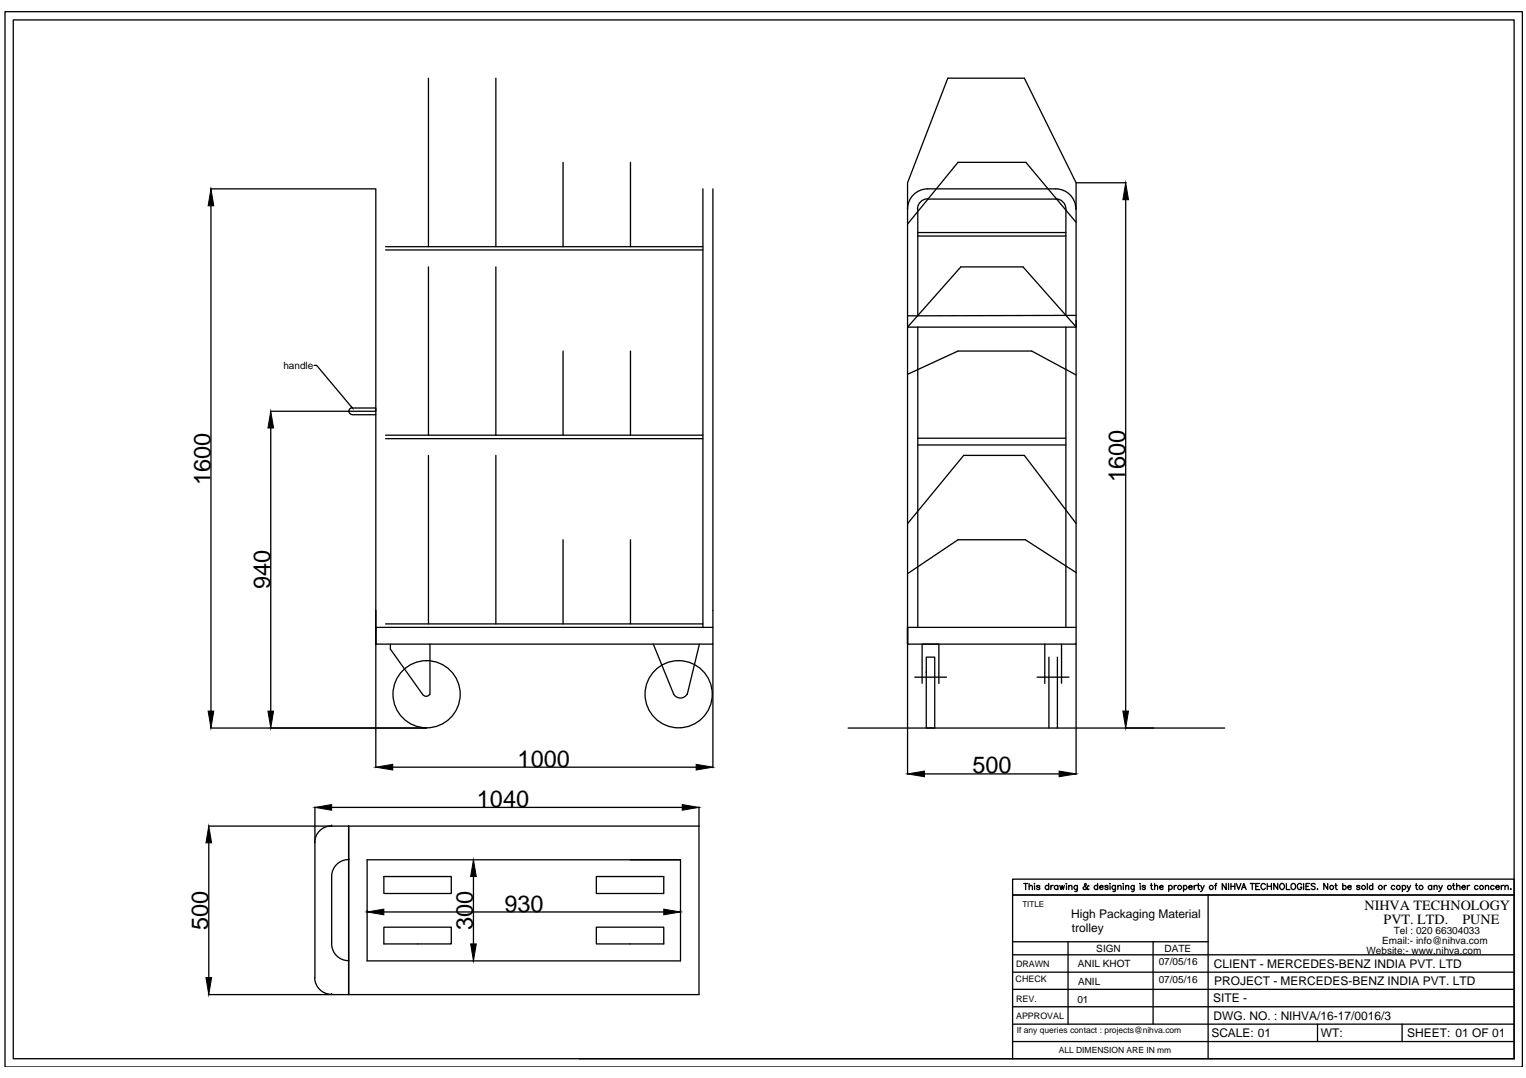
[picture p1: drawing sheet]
<svg xmlns="http://www.w3.org/2000/svg" width="297mm" height="210mm" viewBox="0 0 297 210" stroke-linecap="round" stroke-linejoin="round" font-family="sans-serif">
<!-- layer: 0 -->
<g fill="none" stroke="#000" stroke-width=".25">
<path d="M1 2.3h295.3v205.5h-295.3zM2.6 3.9h292.1v202.2h-292.1zM83.4 15.2v32.8M96.5 15.2v32.8M41 36.8h32.1M73.2 36.8v112.7M109.6 31.6v16.4M122.7 31.6v16.4M136.8 36.8v85.4M138.8 36.8v88.6h-65.6v-6.5M180.6 38.7a1.97 1.97 0 0 0-2 2M180.6 38.8h24.9"/>
<path d="M205.5 36.8a3.9 3.9 0 0 1 3.9 3.9M205.5 38.7a1.97 1.97 0 0 1 2 2M205.5 36.8h-24.9a3.9 3.9 0 0 0-3.9 3.9M209.5 35.6h9.7M219.1 38.9v99.6M41.1 40.1v98.4M75.1 48.7h61.7M75.1 48h61.7M83.4 52v32.7M96.5 52v32.7M178.6 40.7v20.8M178.6 46h28.9"/>
<path d="M178.6 45.3h28.9M207.5 40.7v20.7M209.5 43.3l-9.8-11.7h-13.2l-9.8 12M61.1 71.1h.5l6.8 8.1M68.6 79.4a.66 .66 0 0 0-.7 .7 .66 .66 0 0 0 .7 .6M68.6 79.4h4.6v.7h-5.3M109.6 68.4v16.3M122.7 68.4v16.3M176.7 72.9l9.8-4.5h14.3l8.7 4.6M178.6 63.7v58.5M207.5 63.7v58.5M209.5 62.4v1.3h-32.8l10.3-11.7h12.1l10.4 11.7"/>
<path d="M209.5 61.4l-32.8 .1M52.6 80.1h15.3M52.7 83.3v55.2M68.6 80.8h4.6M75.1 85.4h61.7M75.1 84.7h61.7M83.4 88.7v32.8M96.5 88.7v32.8M178.6 86.6h28.9M178.6 85.3h28.9M109.6 105.1v16.4M122.7 105.1v16.4"/>
<path d="M209.5 111.5l-9.9-6.4h-13.1l-9.8 6.6M209.5 101.9l-10.1-13.2h-11.8l-10.9 13.3M75.1 121.5h61.7M76 125.4v1l6.2 8.8a.83 .83 0 0 0 1.5 0M83.7 125.4v9.8M127.2 125.4l3.9 9.8M131.1 135.2a1.5 1.5 0 0 0 2.6 0M136.1 125.4l-2.3 9.8M138.8 122.2h-65.6v3.2M138.8 125.5v24M176.7 122.2h32.8v3.2h-32.8zM176.7 122.2v3.2v-89.8l7.8-20.4h14.9l10.1 20.4v86.6"/>
<path d="M176.7 125.5v25.3M178.1 131.9h6.1M179.5 133v-7.6h3.3v7.7M180.3 128h1.6v13.8h-1.6zM201.9 131.9h6.2M203.4 125.4v7.7M204.2 128v13.8M205.8 128v13.8M206.6 125.4v7.6M209.5 125.5v25.3M41 141.8h42M61.3 157.1v33.3"/>
<path d="M64.6 157.2h68.2M76.5 149.4h59M136.1 157.1v36.6h-95.5M165.1 141.8h73.3M180 150.7h26.2M40.6 160.9h95.5M40.6 164.1v26.3M64.5 160.8a3.3 3.3 0 0 0-3.2 3.3M64.6 160.9h.1M67.8 167.4a3.3 3.3 0 0 0-3.2 3.3v13.1a3.3 3.3 0 0 0 3.2 3.3M67.9 160.9v32.8v-32.8M67.9 167.4h.1"/>
<path d="M71.5 167.4h61v19.7h-61zM74.7 170.7h13.1v3.3h-13.1zM74.7 177.6h54.5M92.2 170.7v13.1M116.1 170.7h13.1v3.3h-13.1zM199.3 172h.7M199.6 172v1.2M200.3 172.6l.3-.2 .3 .1 .1 .7M200.3 172v1.2M201.3 172.1h.1M201.4 172.5v.7M202.4 172.6l-.2-.2-.4 .1v.2l.4 .1 .2 .2-.2 .2-.4-.2"/>
<path d="M204.1 172.6a.38 .38 0 0 0-.5-.1 .38 .38 0 0 0 0 .6 .38 .38 0 0 0 .5-.1M204.1 172v1.2M204.6 172.4v.8M205 172.4l-.3 .1-.1 .2M205.9 172.6a.38 .38 0 0 0-.5-.1 .38 .38 0 0 0 0 .6 .38 .38 0 0 0 .5-.1M205.9 172.4v.8M206.3 172.4l.2 .8 .3-.8 .2 .8 .2-.8M207.5 172.1h.1zM207.6 172.5v.7M208 172.6l.3-.2 .3 .1 .1 .7M208 172.4v.8M209.7 172.4v1.1l-.5 .1"/>
<path d="M209.7 172.6a.38 .38 0 0 0-.5-.1 .38 .38 0 0 0 0 .6 .38 .38 0 0 0 .5-.1M212 172.5h-.2a.63 .63 0 0 1-.9 .6v-.4l.6-.4-.2-.3-.2 .2 .1 .3 .3 .5 .3 .2 .2-.1M213.7 172.6a.38 .38 0 0 0-.6-.1 .38 .38 0 0 0 0 .6 .38 .38 0 0 0 .6-.1M213.7 172v1.2M214 172.7h.7a.34 .34 0 0 0-.3-.3 .34 .34 0 0 0-.4 .3l.3 .5 .4-.2M215.7 172.6l-.2-.2-.4 .1v.2l.4 .1 .2 .2-.2 .2-.4-.2M216 172.1h.1M216.1 172.5v.7M217.1 172.4v1.1l-.5 .1M217.1 172.6a.38 .38 0 0 0-.5-.1 .38 .38 0 0 0 0 .6 .38 .38 0 0 0 .5-.1M217.6 172.6l.3-.2 .2 .1 .1 .7M217.6 172.4v.8"/>
<path d="M218.6 172.1h.1M218.7 172.5v.7M219.1 172.6l.3-.2 .3 .1v.7M219.1 172.4v.8M220.8 172.4l-.1 1.1-.4 .1M220.8 172.6a.36 .36 0 0 0-.6-.1 .36 .36 0 0 0 0 .6 .36 .36 0 0 0 .6-.1M221.9 172.1h.1zM222 172.5v.7M223 172.6l-.3-.2-.3 .1v.2l.4 .1 .2 .2-.3 .2-.4-.2M223.9 172.4h.4M224.1 172v1l.1 .1 .2 .1M224.7 172.6l.3-.2 .3 .1v.7"/>
<path d="M224.7 172v1.2M225.7 172.7h.7a.34 .34 0 0 0-.3-.3 .34 .34 0 0 0-.4 .3l.3 .5 .4-.2M227.5 172.6a.38 .38 0 0 1 .6-.1 .38 .38 0 0 1 0 .6 .38 .38 0 0 1-.6-.1M227.5 172.4v1.2M228.6 172.4v.8M229 172.4l-.3 .1-.1 .2M230.4 172.6a.38 .38 0 0 1 .5-.1 .38 .38 0 0 1 0 .6 .38 .38 0 0 1-.5-.1M230.4 172.4v1.2M231.4 172.7h.7a.39 .39 0 0 0-.5-.3 .39 .39 0 0 0-.3 .4 .39 .39 0 0 0 .3 .4l.5-.2M232.5 172.4v.8M232.9 172.4l-.3 .1-.1 .2M233.1 172.4h.4"/>
<path d="M233.3 172v1l.2 .2M233.7 172.4l.4 .8 .3-.8M234.1 173.2l-.4 .4M235.2 174.3v31.8M236.4 172.4h.4M236.9 172l-.3 .1v.1v1M238.7 172v1.2l-.8-1.2v1.2M239.1 172v1.2M239.6 172v1.2M239.6 172.6h.8M240.4 172v1.2M240.7 172l.4 1.2 .5-1.2"/>
<path d="M241.7 173.2l.4-1.2 .5 1.2M241.9 172.8h.5M243.4 172h.8M243.8 172v1.2M244.4 172.6h.5M245.2 172h-.8v1.2h.8M246.3 172.3a.44 .44 0 0 0-.5-.3 .44 .44 0 0 0-.4 .5v.2a.43 .43 0 0 0 .4 .5 .43 .43 0 0 0 .5-.3M246.7 172.6h.8M246.7 172v1.2M247.5 172v1.2M248.7 172v1.2l-.8-1.2v1.2M249.2 172.2l.1-.1a.55 .55 0 0 1 .7 .5 .55 .55 0 0 1-.7 .5l-.2-.4z"/>
<path d="M250.4 172v1.2h.7M251.5 172.1l.1-.1a.56 .56 0 0 1 .6 .7 .56 .56 0 0 1-.7 .4l-.2-.4v-.4zM253.4 172.3a.44 .44 0 0 0-.5-.3 .44 .44 0 0 0-.4 .5v.2a.43 .43 0 0 0 .4 .5 .43 .43 0 0 0 .5-.5h-.3M253.7 172v1.2M254.2 172.6h.5M254.9 172h-.7v1.2h.7M256 172.2l-.3-.2-.5 .2 .1 .2 .5 .2 .2 .3v.1l-.3 .2-.5-.2M256.5 173.1h.1M258.4 172v1.2l-.7-1.2v1.2M259.8 172.4h.5M260 172v1l.3 .2M261.4 172.6a.38 .38 0 0 1 .5-.1 .38 .38 0 0 1 0 .6 .38 .38 0 0 1-.5-.1"/>
<path d="M261.4 172v1.2M262.3 172.7h.7a.34 .34 0 0 0-.3-.3 .34 .34 0 0 0-.4 .3l.3 .5 .4-.2M264.7 172.6l-.2-.2-.4 .1v.2l.4 .1 .2 .2-.2 .2-.4-.2M266.1 172v1.2M267.2 172.6a.38 .38 0 0 0-.6-.1 .38 .38 0 0 0 0 .6 .38 .38 0 0 0 .6-.1M267.2 172v1.2M269.5 172.4v.8M269.9 172.4l-.3 .1-.1 .2M271.5 172.6a.38 .38 0 0 0-.6-.1 .38 .38 0 0 0 0 .6 .38 .38 0 0 0 .6-.1M273 172.6a.38 .38 0 0 1 .5-.1 .38 .38 0 0 1 0 .6 .38 .38 0 0 1-.5-.1M273 172.4v1.2M273.9 172.4l.3 .8 .4-.8"/>
<path d="M274.2 173.2l-.3 .4M275.5 172.4h.4M275.7 172v1l.3 .2M278.7 172.6a.38 .38 0 0 0-.6-.1 .38 .38 0 0 0 0 .6 .38 .38 0 0 0 .6-.1M278.7 172.4v.8M279.1 172.6l.3-.2 .3 .1v.7M279.1 172.4v.8M280.1 172.4l.3 .8 .4-.8M280.4 173.2l-.4 .4M282.7 172.4h.5M282.9 172v1l.3 .2M283.5 172.6l.3-.2 .3 .1 .1 .7"/>
<path d="M283.5 172v1.2M284.6 172.7h.6a.39 .39 0 0 0-.4-.3 .39 .39 0 0 0-.3 .4 .39 .39 0 0 0 .4 .4l.3-.2M285.6 172.4v.8M286.1 172.4l-.3 .1-.2 .2M287.7 172.6a.38 .38 0 0 0-.6-.1 .38 .38 0 0 0 0 .6 .38 .38 0 0 0 .6-.1M289.1 172.6l.3-.2 .3 .1 .1 .7M289.1 172.4v.8M290.8 172.6a.38 .38 0 0 0-.5-.1 .38 .38 0 0 0 0 .6 .38 .38 0 0 0 .5-.1M291.2 172.7h.6a.39 .39 0 0 0-.4-.3 .39 .39 0 0 0-.3 .4 .39 .39 0 0 0 .3 .4l.4-.2M292.2 172.4v.8M292.7 172.4l-.3 .1-.2 .2M292.9 172.6l.3-.2 .3 .1 .1 .7"/>
<path d="M292.9 172.4v.8M294 173.1h.1zM61.3 190.3a3.3 3.3 0 0 0 3.2 3.3M64.6 193.7h.1M67.9 187.1h.1M74.7 180.5h13.1v3.3h-13.1zM116.1 180.5h13.1v3.3h-13.1zM197.1 196h97.6M197.1 192.6h97.6M197.1 189.3h97.6M197.1 185.9h97.6M197.1 183.4h38.1"/>
<path d="M197.1 199.4h97.6M207.9 183.4v16M224.5 183.4v16M256.5 199.4v3.4M272.9 199.4v3.4M112.7 206.1h182M197.1 206.1v-31.8h97.6h-97.6v-3.1h97.6v34.9M197.1 202.8h97.6"/>
<circle cx="83" cy="135.2" r="6.5"/>
<circle cx="132.1" cy="135.2" r="6.5"/>
<circle cx="229.6" cy="172.8" r=".39"/>
<circle cx="235.8" cy="172.8" r=".4"/>
<circle cx="259.2" cy="172.8" r=".39"/>
<circle cx="265.4" cy="172.8" r=".4"/>
<circle cx="268.7" cy="172.8" r=".39"/>
<circle cx="272.2" cy="172.8" r=".39"/>
<circle cx="276.6" cy="172.8" r=".39"/>
<circle cx="282.1" cy="172.8" r=".4"/>
<circle cx="288.4" cy="172.8" r=".39"/>
</g>
<g fill="#000" stroke="#000" stroke-width=".19">
<path d="M219.1 35.6l.6 3.3h-1.1zM41.1 36.8l.5 3.3h-1.1zM68.4 79.2l.2 .2zM52.7 80.1l.6 3.2h-1.1zM40.5 138.5h1.1l-.5 3.3zM52.2 138.5h1.1l-.6 3.3zM218.6 138.5h1.1l-.6 3.3zM61.3 157.2l3.3-.5v1.1zM73.2 149.4l3.3-.6v1.1zM132.8 156.7l3.3 .5-3.3 .6zM135.5 148.8l3.3 .6-3.3 .5zM176.7 150.7l3.3-.6v1.1z"/>
<path d="M206.2 150.1l3.3 .6-3.3 .5zM40.6 160.9l.6 3.2h-1.1zM71.5 177.6l3.2-.6v1.1zM92.2 167.4l.5 3.3h-1.1zM129.2 177l3.3 .6-3.3 .5zM40.1 190.4h1.1l-.6 3.3zM91.6 183.8h1.1l-.5 3.3z"/>
</g>
<g font-size="4.6">
<text x="41" y="94.5" transform="rotate(-90 41 94.5)">1600</text>
<text x="219" y="93.9" transform="rotate(-90 219 93.9)">1600</text>
<text x="52.6" y="114.7" transform="rotate(-90 52.6 114.7)">940</text>
<text x="100.8" y="149.3">1000</text>
<text x="189.3" y="150.6">500</text>
<text x="92.8" y="157.1">1040</text>
<text x="98.2" y="177.5">930</text>
<text x="40.5" y="181" transform="rotate(-90 40.5 181)">500</text>
<text x="92" y="181" transform="rotate(-90 92 181)">300</text>
</g>
<g font-size="2.8">
<text x="265.6" y="177.1">NIHVA TECHNOLOGY</text>
<text x="269.3" y="180">PVT. LTD.</text>
<text x="284.7" y="180">PUNE</text>
</g>
<g font-size="2.3">
<text x="208.5" y="178.7">High Packaging Material</text>
<text x="208.7" y="181.5">trolley</text>
<text x="236.3" y="188.5">CLIENT - MERCEDES-BENZ INDIA PVT. LTD</text>
<text x="236.3" y="191.8">PROJECT - MERCEDES-BENZ INDIA PVT. LTD</text>
<text x="236.1" y="195.2">SITE -</text>
<text x="235.8" y="201.9">SCALE: 01</text>
<text x="236.2" y="198.5">DWG. NO. : NIHVA/16-17/0016/3</text>
<text x="257.1" y="201.9">WT:</text>
<text x="273.9" y="201.9">SHEET: 01 OF 01</text>
</g>
<g font-size="1.9">
<text x="55.2" y="71.8">handle</text>
<text x="213.4" y="185.4">SIGN</text>
<text x="226.7" y="185.4">DATE</text>
<text x="266" y="185.7">Website:- www.nihva.com</text>
<text x="269" y="183.8">Email:- info@nihva.com</text>
<text x="271.3" y="181.9">Tel : 020 66304033</text>
<text x="209.8" y="188.4">ANIL KHOT</text>
<text x="209.8" y="191.8">ANIL</text>
<text x="225.6" y="187.9">07/05/16</text>
<text x="225.6" y="191.3">07/05/16</text>
<text x="209.7" y="195.2">01</text>
</g>
<g font-size="1.7">
<text x="197.7" y="191.3">CHECK</text>
<text x="197.8" y="188.3">DRAWN</text>
<text x="197.8" y="195.1">REV.</text>
<text x="197.8" y="198.4">APPROVAL</text>
<text x="197.9" y="201.1">If any queries contact : projects@nihva.com</text>
<text x="206.1" y="205">ALL DIMENSION ARE IN mm</text>
</g>
<text font-size="1.6" x="199" y="176.6">TITLE</text>
</svg>
